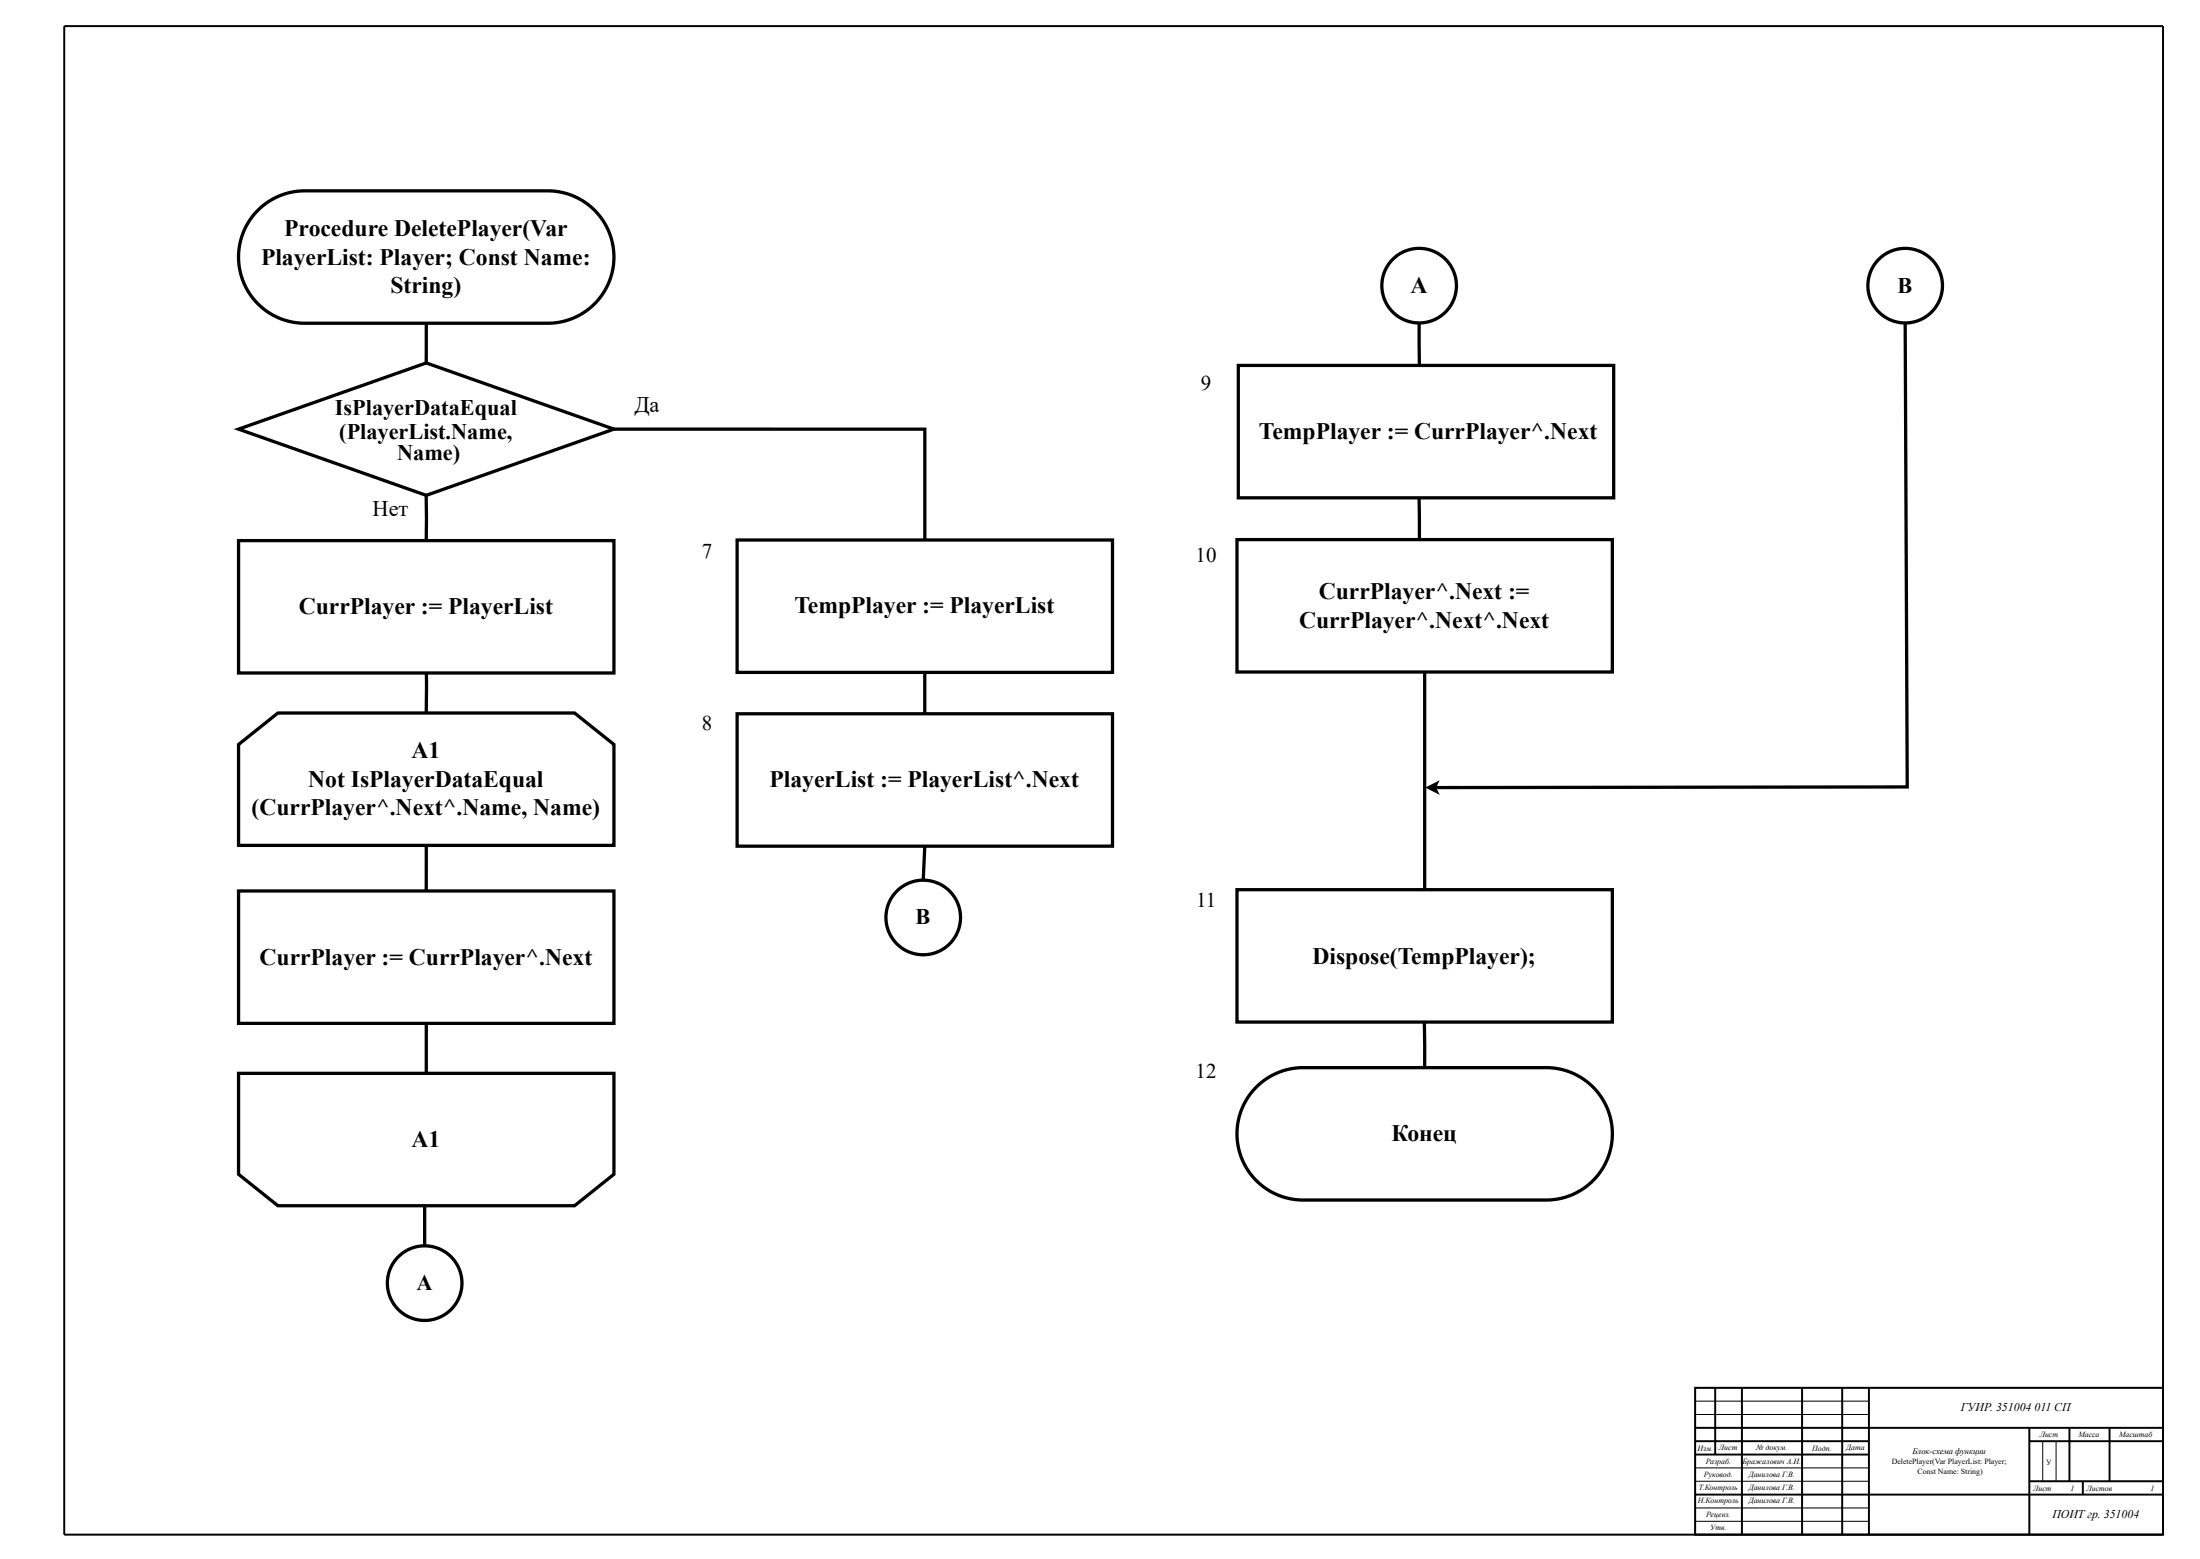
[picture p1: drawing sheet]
<svg xmlns="http://www.w3.org/2000/svg" width="873mm" height="619mm" viewBox="0 0 873 619" stroke-linecap="round" stroke-linejoin="round" font-family="sans-serif">
<g fill="none" stroke="#000" stroke-width=".78" stroke-linecap="butt">
<path d="M25.5 10.4h833v598.7h-833zM672.8 550.8h185.7v58.3h-185.7zM680.8 550.8v26.5M691.4 550.8v58.3M715.2 550.8v58.3M731.2 550.8v58.3M741.8 550.8v58.3M672.8 566.7h185.7M672.8 577.3h69M672.8 572h69M805.4 566.7v42.4M805.4 572h53.1"/>
<path d="M821.4 566.7v21.2M837.3 566.7v21.2M672.8 593.2h185.7M805.4 587.9h53.1M826.7 587.9v5.3"/>
</g>
<path d="M672.8 556.1h69M858.5 550.8h-185.7v58.3M672.8 561.4h69M810.7 572v15.9M816 572v15.9M672.8 598.5h69M672.8 587.9h69M672.8 582.6h69M672.8 603.8h69" fill="none" stroke="#000" stroke-width=".4"/>
<path d="M169.2 128.3v15.8" fill="none" stroke="#000" stroke-width="1.3" stroke-linecap="butt"/>
<path d="M102.4 83.4l3.7-3 4.2-2.4 4.3-1.5 4.7-.7 98.1-.1 4.2 .4 4.9 1.3 4.7 2.3 4.1 3.1 3.4 3.8 2.6 4.5 1.7 4.8 .6 5.1-.3 5.2-.9 3.8-1.5 3.8-2 3.3-2.7 3.3-2.9 2.5-3.5 2.3-3.9 1.7-4 1-4.5 .4h-96.5l-4.1-.3-3.5-.8-3.6-1.4-3.1-1.8-2.8-2.1-2.5-2.5-2.2-2.8-1.8-3.1-1.4-3.5-.8-3.5-.4-3.5 .1-3.6 .6-3.5 1.2-3.6 1.5-3.2 1.9-3z" fill="#fff"/>
<path d="M102.4 83.4l3.7-3 4.2-2.4 4.3-1.5 4.7-.7 98.1-.1 4.2 .4 4.9 1.3 4.7 2.3 4.1 3.1 3.4 3.8 2.6 4.5 1.7 4.8 .6 5.1-.3 5.2-.9 3.8-1.5 3.8-2 3.3-2.7 3.3-2.9 2.5-3.5 2.3-3.9 1.7-4 1-4.5 .4h-96.5l-4.1-.3-3.5-.8-3.6-1.4-3.1-1.8-2.8-2.1-2.5-2.5-2.2-2.8-1.8-3.1-1.4-3.5-.8-3.5-.4-3.5 .1-3.6 .6-3.5 1.2-3.6 1.5-3.2 1.9-3zM169.1 196.6l.1 18M169.2 261.5v21.5M169.2 335.5v18.1" fill="none" stroke="#000" stroke-width="1.3" stroke-linecap="butt"/>
<path d="M94.7 295.5l15.6-12.5h117.7l15.7 12.5v40h-149z" fill="#fff"/>
<path d="M94.7 295.5l15.6-12.5h117.7l15.7 12.5v40h-149zM169.2 406.2v44.1h-.7v44.2" fill="none" stroke="#000" stroke-width="1.3" stroke-linecap="butt"/>
<path d="M94.7 353.6h149v52.6h-149z" fill="#fff"/>
<path d="M94.7 353.6h149v52.6h-149z" fill="none" stroke="#000" stroke-width="1.3" stroke-linecap="butt"/>
<circle cx="168.5" cy="509.3" r="14.8" fill="#fff"/>
<g fill="none" stroke="#000" stroke-width="1.3" stroke-linecap="butt">
<path d="M563.2 128.2l.2 17.7"/>
<circle cx="168.5" cy="509.3" r="14.8"/>
</g>
<circle cx="563.2" cy="113.4" r="14.8" fill="#fff"/>
<circle cx="563.2" cy="113.4" r="14.8" fill="none" stroke="#000" stroke-width="1.3" stroke-linecap="butt"/>
<path d="M292.6 214.3h148.9v52.6h-148.9z" fill="#fff"/>
<path d="M292.6 214.3h148.9v52.6h-148.9z" fill="none" stroke="#000" stroke-width="1.3" stroke-linecap="butt"/>
<path d="M94.7 214.6h149v52.5h-149z" fill="#fff"/>
<path d="M94.7 214.6h149v52.5h-149z" fill="none" stroke="#000" stroke-width="1.3" stroke-linecap="butt"/>
<circle cx="366.4" cy="364.1" r="14.8" fill="#fff"/>
<circle cx="366.4" cy="364.1" r="14.8" fill="none" stroke="#000" stroke-width="1.3" stroke-linecap="butt"/>
<path d="M94.7 170.3l74.5-26.2 74.5 26.2-74.5 26.3z" fill="#fff"/>
<path d="M94.7 170.3l74.5-26.2 74.5 26.2-74.5 26.3zM243.7 170.3h123.4v44" fill="none" stroke="#000" stroke-width="1.3" stroke-linecap="butt"/>
<path d="M292.6 283.3h148.9v52.5h-148.9z" fill="#fff"/>
<path d="M367 266.9v16.4M292.6 283.3h148.9v52.5h-148.9zM367 335.8l-.6 13.5" fill="none" stroke="#000" stroke-width="1.3" stroke-linecap="butt"/>
<path d="M94.7 426h149v40l-15.7 12.5h-117.7l-15.6-12.5z" fill="#fff"/>
<path d="M94.7 426h149v40l-15.7 12.5h-117.7l-15.6-12.5z" fill="none" stroke="#000" stroke-width="1.3" stroke-linecap="butt"/>
<path d="M491.5 145h149v52.6h-149z" fill="#fff"/>
<path d="M491.5 145h149v52.6h-149z" fill="none" stroke="#000" stroke-width="1.3" stroke-linecap="butt"/>
<path d="M491 214.2h148.9v52.5h-148.9z" fill="#fff"/>
<path d="M491 214.2h148.9v52.5h-148.9z" fill="none" stroke="#000" stroke-width="1.3" stroke-linecap="butt"/>
<circle cx="756.2" cy="113.4" r="14.8" fill="#fff"/>
<g fill="none" stroke="#000" stroke-width="1.3" stroke-linecap="butt">
<path d="M565.4 266.7v86.4"/>
<circle cx="756.2" cy="113.4" r="14.8"/>
</g>
<path d="M491 353.1h148.9v52.5h-148.9z" fill="#fff"/>
<path d="M491 353.1h148.9v52.5h-148.9z" fill="none" stroke="#000" stroke-width="1.3" stroke-linecap="butt"/>
<path d="M498.6 431.4l3.8-3.1 4.2-2.3 4.2-1.5 4.8-.7 98.1-.1 4.1 .4 5 1.3 4.6 2.2 4.1 3.2 3.5 3.8 2.6 4.5 1.6 4.8 .7 5.1-.3 5.2-1 4-1.6 3.9-2 3.3-2.8 3.2-2.9 2.5-3.5 2.2-3.6 1.5-4 1.1-4.5 .4h-96.5l-4.2-.4-3.4-.8-3.3-1.2-3.1-1.7-3.1-2.3-2.6-2.5-2.1-2.8-1.8-3.1-1.4-3.6-.9-3.4-.3-3.5 .1-3.6 .6-3.5 1-3.4 1.7-3.4 1.9-3z" fill="#fff"/>
<path d="M756.2 128.2l.8 184.1-187.8 .3M563.2 197.3l.1 16.9M567.1 312.6l2.9-1.5-.8 1.5 .8 1.4zM565.3 406l.1 17.7M498.6 431.4l3.8-3.1 4.2-2.3 4.2-1.5 4.8-.7 98.1-.1 4.1 .4 5 1.3 4.6 2.2 4.1 3.2 3.5 3.8 2.6 4.5 1.6 4.8 .7 5.1-.3 5.2-1 4-1.6 3.9-2 3.3-2.8 3.2-2.9 2.5-3.5 2.2-3.6 1.5-4 1.1-4.5 .4h-96.5l-4.2-.4-3.4-.8-3.3-1.2-3.1-1.7-3.1-2.3-2.6-2.5-2.1-2.8-1.8-3.1-1.4-3.6-.9-3.4-.3-3.5 .1-3.6 .6-3.5 1-3.4 1.7-3.4 1.9-3z" fill="none" stroke="#000" stroke-width="1.3" stroke-linecap="butt"/>
<path d="M567.1 312.6l2.9-1.5-.8 1.5 .8 1.4z" fill="#000"/>
<g font-size="9.4">
<text x="112.8" y="93.8">Procedure DeletePlayer(Var</text>
<text x="103.6" y="105">PlayerList: Player; Const Name:</text>
<text x="155" y="116.2">String)</text>
<text x="559.8" y="116.4">A</text>
<text x="499.7" y="174.2">TempPlayer := CurrPlayer^.Next</text>
<text x="523.4" y="237.7">CurrPlayer^.Next :=</text>
<text x="118.6" y="243.7">CurrPlayer := PlayerList</text>
<text x="315.3" y="243.5">TempPlayer := PlayerList</text>
<text x="515.6" y="249.2">CurrPlayer^.Next^.Next</text>
<text x="163.3" y="300.7">A1</text>
<text x="122.3" y="312.2">Not IsPlayerDataEqual</text>
<text x="305.4" y="312.5">PlayerList := PlayerList^.Next</text>
<text x="99.9" y="323.6">(CurrPlayer^.Next^.Name, Name)</text>
<text x="103" y="383">CurrPlayer := CurrPlayer^.Next</text>
<text x="520.9" y="382.5">Dispose(TempPlayer);</text>
<text x="163.3" y="455.4">A1</text>
<text x="552.3" y="453">Конец</text>
</g>
<g font-size="8.9">
<text x="753.1" y="116.2">B</text>
<text x="132.9" y="164.9">IsPlayerDataEqual</text>
<text x="251.8" y="163.6">Дa</text>
<text x="134.6" y="174.2">(PlayerList.Name,</text>
<text x="157.6" y="182.6">Name)</text>
<text x="147.9" y="204.7">Нет</text>
<text x="363.4" y="366.9">B</text>
<text x="165.3" y="512.1">A</text>
</g>
<g font-size="8.3">
<text x="476.6" y="155">9</text>
<text x="278.5" y="221.3">7</text>
<text x="474.5" y="223.2">10</text>
<text x="278.5" y="289.8">8</text>
<text x="474.7" y="359.8">11</text>
<text x="474.5" y="428">12</text>
</g>
<g font-size="4.7">
<text x="778.3" y="560">ГУИР. 351004 011 СП</text>
<text x="814.6" y="602.4">ПОИТ гр. 351004</text>
</g>
<text font-size="3.4" x="759.1" y="576.9">Блок-схема функции</text>
<g font-size="3.1">
<text x="673.7" y="575.9">Изм.</text>
<text x="682.2" y="575.6">Лист</text>
<text x="697" y="575.6">№ докум.</text>
<text x="719.3" y="575.9">Подп.</text>
<text x="732.7" y="575.6">Дата</text>
<text x="809.5" y="570.4">Лист</text>
<text x="824.9" y="570.4">Масса</text>
<text x="841" y="570.4">Масштаб</text>
<text x="677" y="581.1">Разраб.</text>
<text x="691.6" y="581.1">Бражалович А.И.</text>
<text x="750.8" y="581.1">DeletePlayer(Var PlayerList: Player;</text>
<text x="812.1" y="581.6">У</text>
<text x="676.3" y="586.3">Руковод.</text>
<text x="694.1" y="586">Данилова Г.В.</text>
<text x="761.1" y="585">Const Name: String)</text>
<text x="674.3" y="591.5">Т.Контроль</text>
<text x="694.1" y="591.5">Данилова Г.В.</text>
<text x="806.9" y="591.8">Лист</text>
<text x="821.8" y="591.8">1</text>
<text x="828.1" y="591.8">Листов</text>
<text x="853.5" y="591.8">1</text>
<text x="673.9" y="596.7">Н.Контроль</text>
<text x="694.1" y="596.7">Данилова Г.В.</text>
<text x="677.1" y="601.9">Реценз.</text>
<text x="678.8" y="607.4">Утв.</text>
</g>
</svg>
